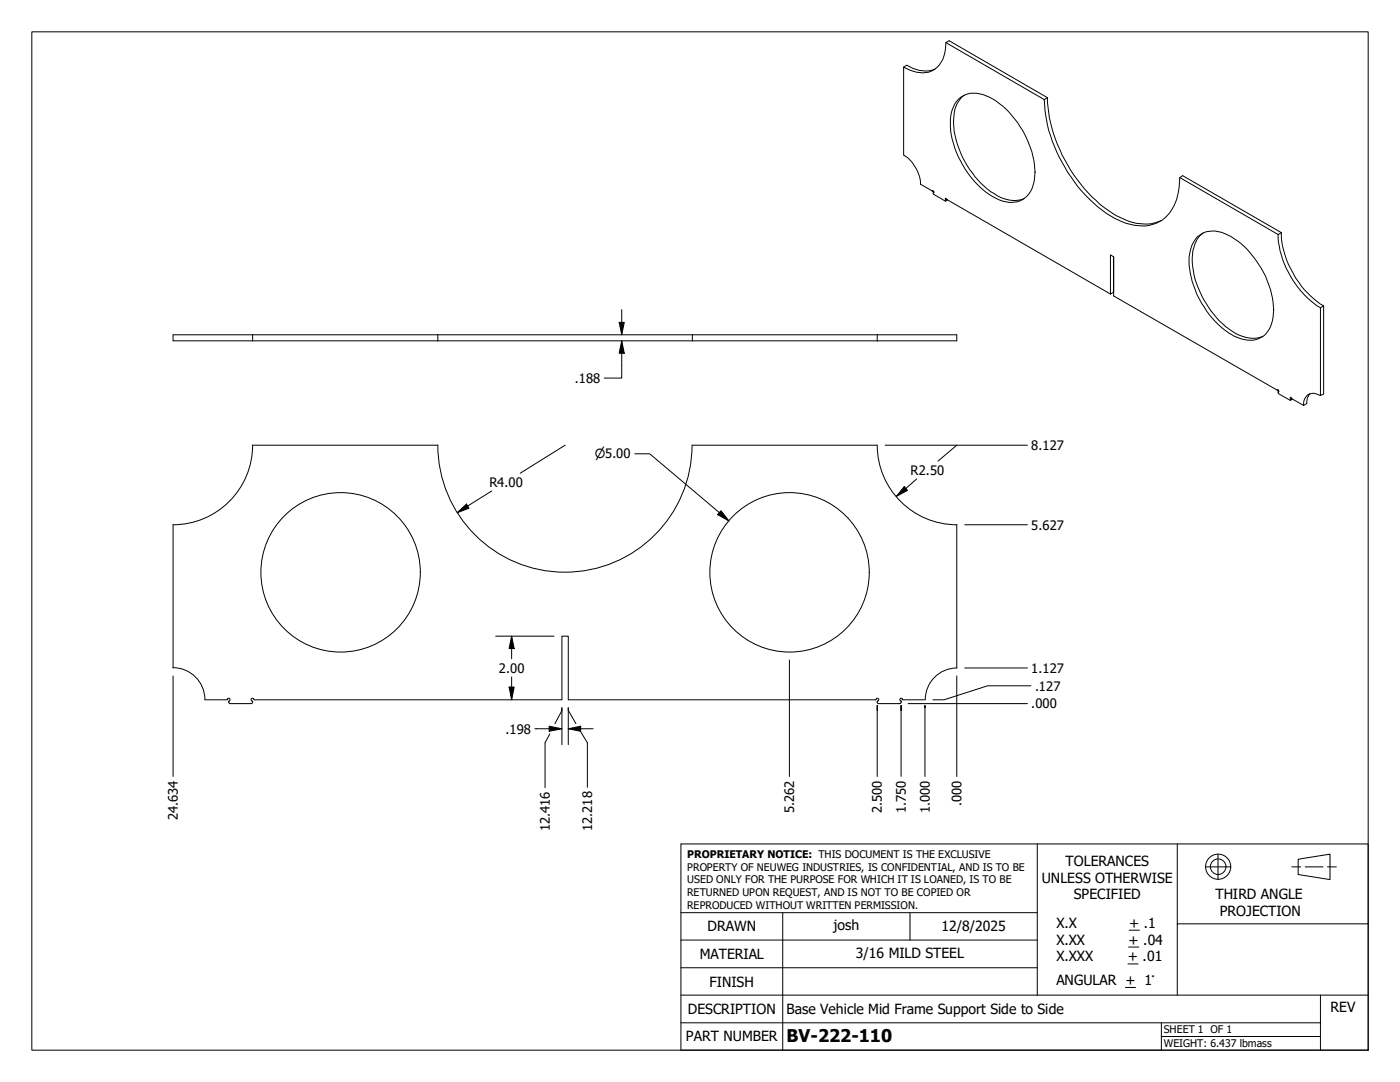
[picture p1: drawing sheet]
<svg xmlns="http://www.w3.org/2000/svg" width="279mm" height="216mm" viewBox="0 0 279 216" stroke-linecap="round" stroke-linejoin="round" font-family="sans-serif">
<!-- layer: Visible (ANSI) -->
<g fill="none" stroke="#000" stroke-width=".2">
<path d="M180.3 13.4v17.5a7.6 7.6 0 0 1 3.4 5.9l2.4 1.3a.21 .21 0 0 1 .2 .1 .21 .21 0 0 1-.1 .3l.2 .3 2.3 1.3 .4-.2M180.3 13.4l.7-.4a6.4 6.4 0 0 0 5.6 .8M188.8 8.5a6.5 6.5 0 0 1-2 5.2 5 5 0 0 1-5.1 .3l-1.4-.6M188.8 8.5l.6-.4 19.6 11.4M188.8 8.5l19.6 11.4M191.3 19.8a4.8 4.8 0 0 1 5.5-.7 16.7 16.7 0 0 1 8.5 9.5 12.6 12.6 0 0 1 .6 9.1 4.6 4.6 0 0 1-5.8 2.4 16.8 16.8 0 0 1-9.2-9.7 13 13 0 0 1-.8-8.6l.5-1.1zM192.5 19a5.7 5.7 0 0 0-2.2 4.9 18.4 18.4 0 0 0 8.7 15.2 6.3 6.3 0 0 0 5.4 .5M208.4 19.9a30 30 0 0 0 9.8 20.6 15 15 0 0 0 10.5 4.6 7.2 7.2 0 0 0 6.3-6.1l.3-1.7 .2-1.9M209 19.5a29.6 29.6 0 0 0 8.2 19 19 19 0 0 0 9.7 6.1h.7a6.8 6.8 0 0 0 4.2-.6M209 19.5l-.6 .4M186.2 38.1l-.1 .1M186.4 38.4h-.2"/>
<path d="M235.5 35.4l.5-.3 19.7 11.3M235.5 35.4l19.6 11.4M188.8 40.1l-.1-.5 32.9 19.1M221.6 58.7v-7.8l.6 .3v7.9l32.8 18.8M222.2 51.2v7.1l-.6 .4M238.9 47.3a5.2 5.2 0 0 1 6.2-.4 18.2 18.2 0 0 1 8.1 10 10.7 10.7 0 0 1 0 8.9 4.5 4.5 0 0 1-5.5 1.8 15.8 15.8 0 0 1-8.4-8 17.4 17.4 0 0 1-2-8.2l.3-1.4a5.5 5.5 0 0 1 1.3-2.7zM240.1 46.5a6.6 6.6 0 0 0-2.2 5.7 19.1 19.1 0 0 0 8.7 14.3 6.3 6.3 0 0 0 5.4 .6M255.1 46.8a18.6 18.6 0 0 0 8.4 14.6M255.7 46.4a18.6 18.6 0 0 0 8.5 14.6M255.7 46.4l-.6 .4M34.5 66.8h156.4v1.2h-156.4zM50.4 66.8v1.2"/>
<path d="M87.4 66.8v1.2M138.2 66.8v1.2M175.1 66.8v1.2M255 77.9l.1-.1 .1 .2-.1 .2M255 77.8v.1M255.1 78.2v.3l2.4 1.4 .4-.3M255.2 78.1l-.1 .1M257.6 79.8v-.6l.2 .4 2.4 1.3M261.4 78.5l-.5 .9-.1 1.1-.6 .4M263.5 78.9a2.06 2.06 0 0 0-3.3 1.1v.9M263.5 61.4v17.5M264.2 61v17.6l-.7 .3"/>
<path d="M264.2 61l-.7 .4M50.4 88.8h37M50.4 88.8a15.9 15.9 0 0 1-15.9 15.9v28.6M87.4 88.8a25.4 25.4 0 0 0 25.3 25.4 25.4 25.4 0 0 0 25.4-25.4M138.2 88.8h36.9M175.1 88.8a15.9 15.9 0 0 0 15.9 15.9M190.9 104.7v28.6M34.5 133.2a6.4 6.4 0 0 1 6.4 6.4M40.9 139.6h4.4M45.4 139.5l.1-.1h.3l.1 .4-.2 .1M45.5 139.5l-.2 .1M45.7 140v.2l.1 .2h4.4l.2-.2v-.2"/>
<path d="M45.7 139.9v.1M50.3 139.9l.1 .1M50.6 139.5l.2 .1h61.3v-12.7h1.3v12.7h61.4M50.7 139.5l-.2-.1h-.3l-.1 .4 .2 .1M174.8 139.5l.1-.1h.4v.4l-.2 .2M174.9 139.5l-.2 .1M175.1 140v.2l.2 .2h4.3l.2-.2v-.2M179.8 139.8l.1 .2M180 139.5l.2 .1M180.1 139.5l-.1-.1h-.3l-.1 .4 .2 .1M180.2 139.6h4.4M191 133.3a6.3 6.3 0 0 0-6.3 6.3"/>
<circle cx="68" cy="114.2" r="15.9"/>
<circle cx="157.6" cy="114.2" r="15.9"/>
</g>
<!-- layer: Visible Narrow (ANSI) -->
<path d="M186.2 38l-.1 .1M186.4 38.4h-.1M188.9 39.8h-.2M189 39.8l-.2 .1M255 77.8v.1M255.2 78.1l-.1 .1M257.7 79.4l-.1 .2M257.8 79.6l-.2 .1" fill="none" stroke="#000" stroke-width=".2"/>
<!-- layer: Border (ANSI) -->
<path d="M6.3 6.3h266.7v203.2h-266.7z" fill="none" stroke="#000" stroke-width=".2"/>
<!-- layer: Title (ANSI) -->
<g fill="none" stroke="#000" stroke-width=".2">
<path d="M135.9 168.4h137.1v41.1h-137.1zM207 168.4v30.2M234.9 168.4v15.9M240.5 173h5.1M243.1 170.4v5.1M257.8 173h1.8M259.1 171.4l6.3-1v5.1l-6.3-1zM260.5 173h3.5M264.9 173h1.8M135.9 198.6h137.1M135.9 193.1h71.1M135.9 187.6h71.1"/>
<path d="M135.9 182.1h71.1M156.2 182.1v27.4M181.6 182.1v5.5M224.6 197h2M225.1 192.3h2M225.2 189h2.1M225.4 185.6h2M263.5 198.6v10.9M273 184.3h-38.1v14.3M135.9 204.1h127.6M231.8 206.8h31.7M231.8 204.1v5.4"/>
<circle cx="243.1" cy="172.9" r="2.51"/>
<circle cx="243.1" cy="172.9" r="1.56"/>
</g>
<!-- layer: Dimension (ANSI) -->
<g fill="none" stroke="#000" stroke-width=".2">
<path d="M123.6 64.3h1l-.5 2.5zM124.1 68l.5 2.5h-1zM124.1 68v7.4h-3.5M124.1 61.8v5M98.1 98l-6.9 4.3M112.8 88.8l-9 5.6M126.7 90.6h3l15.8 13.3M176.7 88.8h28.3M180.5 97.1l.6 .8-2.2 1.2zM182.9 95.6l-4 3.5M190.9 88.8l-3.7 3.2M91.2 102.3l1.9-1.7 .5 .8z"/>
<path d="M143.9 101.9l1.6 2-2.3-1.2zM192.5 104.7h12.5M34.5 134.9v20M98.9 126.9h11.7M101.6 137.1h1l-.5 2.5zM102.1 126.9l.5 2.5h-1zM102.1 126.9v4.5M102.1 135.1v4.5M157.5 131.7v23.2M190.9 134.9v20M192.5 133.3h12.5M205.7 136.8h-8.6l-8.7 2.8h-2.2"/>
<path d="M106.7 145.4h5.4M109.6 144.9l2.5 .5-2.5 .5zM109.7 146.4l-.9 1.8v9M112.1 141.2v7.4M112.1 141.8l-1.4 2.6M113.4 145.4l2.5-.5v1zM113.4 141.2v7.4M113.4 141.7l1.5 2.7M113.4 145.4h5M115.8 145.8l1.4 2.4v8.9M175.1 141.8v-1v14.1M179.8 141.8v-1v14.1"/>
<path d="M181.2 140.4h23.8M184.6 141.2v-.4v14.1"/>
</g>
<path d="M123.6 64.3h1l-.5 2.5zM124.1 68l.5 2.5h-1zM180.5 97.1l.6 .8-2.2 1.2zM91.2 102.3l1.9-1.7 .5 .8zM143.9 101.9l1.6 2-2.3-1.2zM101.6 137.1h1l-.5 2.5zM102.1 126.9l.5 2.5h-1zM109.6 144.9l2.5 .5-2.5 .5zM113.4 145.4l2.5-.5v1z" fill="#000"/>
<text font-size="3.5" x="157" y="207.9">BV-222-110</text>
<g font-size="2.8">
<text x="212.7" y="172.8">TOLERANCES</text>
<text x="207.9" y="176.1">UNLESS OTHERWISE</text>
<text x="214.3" y="179.5">SPECIFIED</text>
<text x="242.6" y="179.4">THIRD ANGLE</text>
<text x="141.2" y="185.9">DRAWN</text>
<text x="166.4" y="185.6">josh</text>
<text x="187.9" y="185.7">12/8/2025</text>
<text x="210.8" y="185.2">X.X</text>
<text x="225.4" y="185.2">+ .1</text>
<text x="243.5" y="182.7">PROJECTION</text>
<text x="139.6" y="191.4">MATERIAL</text>
<text x="170.8" y="191.2">3/16 MILD STEEL</text>
<text x="210.8" y="188.5">X.XX</text>
<text x="210.8" y="191.8">X.XXX</text>
<text x="225.1" y="191.8">+ .01</text>
<text x="225.2" y="188.5">+ .04</text>
<text x="141.6" y="196.8">FINISH</text>
<text x="210.8" y="196.6">ANGULAR + 1°</text>
<text x="137.3" y="202.3">DESCRIPTION</text>
<text x="157" y="202.2">Base Vehicle Mid Frame Support Side to Side</text>
<text x="265.6" y="201.9">REV</text>
<text x="136.9" y="207.8">PART NUMBER</text>
</g>
<g font-size="2.6">
<text x="114.7" y="76.4">.188</text>
<text x="205.8" y="89.8">8.127</text>
<text x="181.7" y="94.7">R2.50</text>
<text x="97.7" y="97.2">R4.00</text>
<text x="205.8" y="105.7">5.627</text>
<text x="99.6" y="134.2">2.00</text>
<text x="205.8" y="134.2">1.127</text>
<text x="206.6" y="137.9">.127</text>
<text x="205.8" y="141.4">.000</text>
<text x="100.9" y="146.4">.198</text>
<text x="191.9" y="160.8" transform="rotate(-90 191.9 160.8)">.000</text>
<text x="35.5" y="163.6" transform="rotate(-90 35.5 163.6)">24.634</text>
<text x="109.7" y="165.9" transform="rotate(-90 109.7 165.9)">12.416</text>
<text x="118.2" y="165.9" transform="rotate(-90 118.2 165.9)">12.218</text>
<text x="158.5" y="162.2" transform="rotate(-90 158.5 162.2)">5.262</text>
<text x="176" y="162.2" transform="rotate(-90 176 162.2)">2.500</text>
<text x="180.8" y="162.2" transform="rotate(-90 180.8 162.2)">1.750</text>
<text x="185.5" y="162.2" transform="rotate(-90 185.5 162.2)">1.000</text>
</g>
<text font-size="2.5" x="118.7" y="91.4">⌀5.00</text>
<g font-size="2.1">
<text x="137.2" y="171.3">PROPRIETARY NOTICE: THIS DOCUMENT IS THE EXCLUSIVE</text>
<text x="137.2" y="173.7">PROPERTY OF NEUWEG INDUSTRIES, IS CONFIDENTIAL, AND IS TO BE</text>
<text x="137.2" y="176.3">USED ONLY FOR THE PURPOSE FOR WHICH IT IS LOANED, IS TO BE</text>
<text x="137.2" y="178.8">RETURNED UPON REQUEST, AND IS NOT TO BE COPIED OR</text>
<text x="137.2" y="181.3">REPRODUCED WITHOUT WRITTEN PERMISSION.</text>
<text x="232.3" y="206.1">SHEET 1 OF 1</text>
<text x="232.3" y="208.9">WEIGHT: 6.437 lbmass</text>
</g>
</svg>
